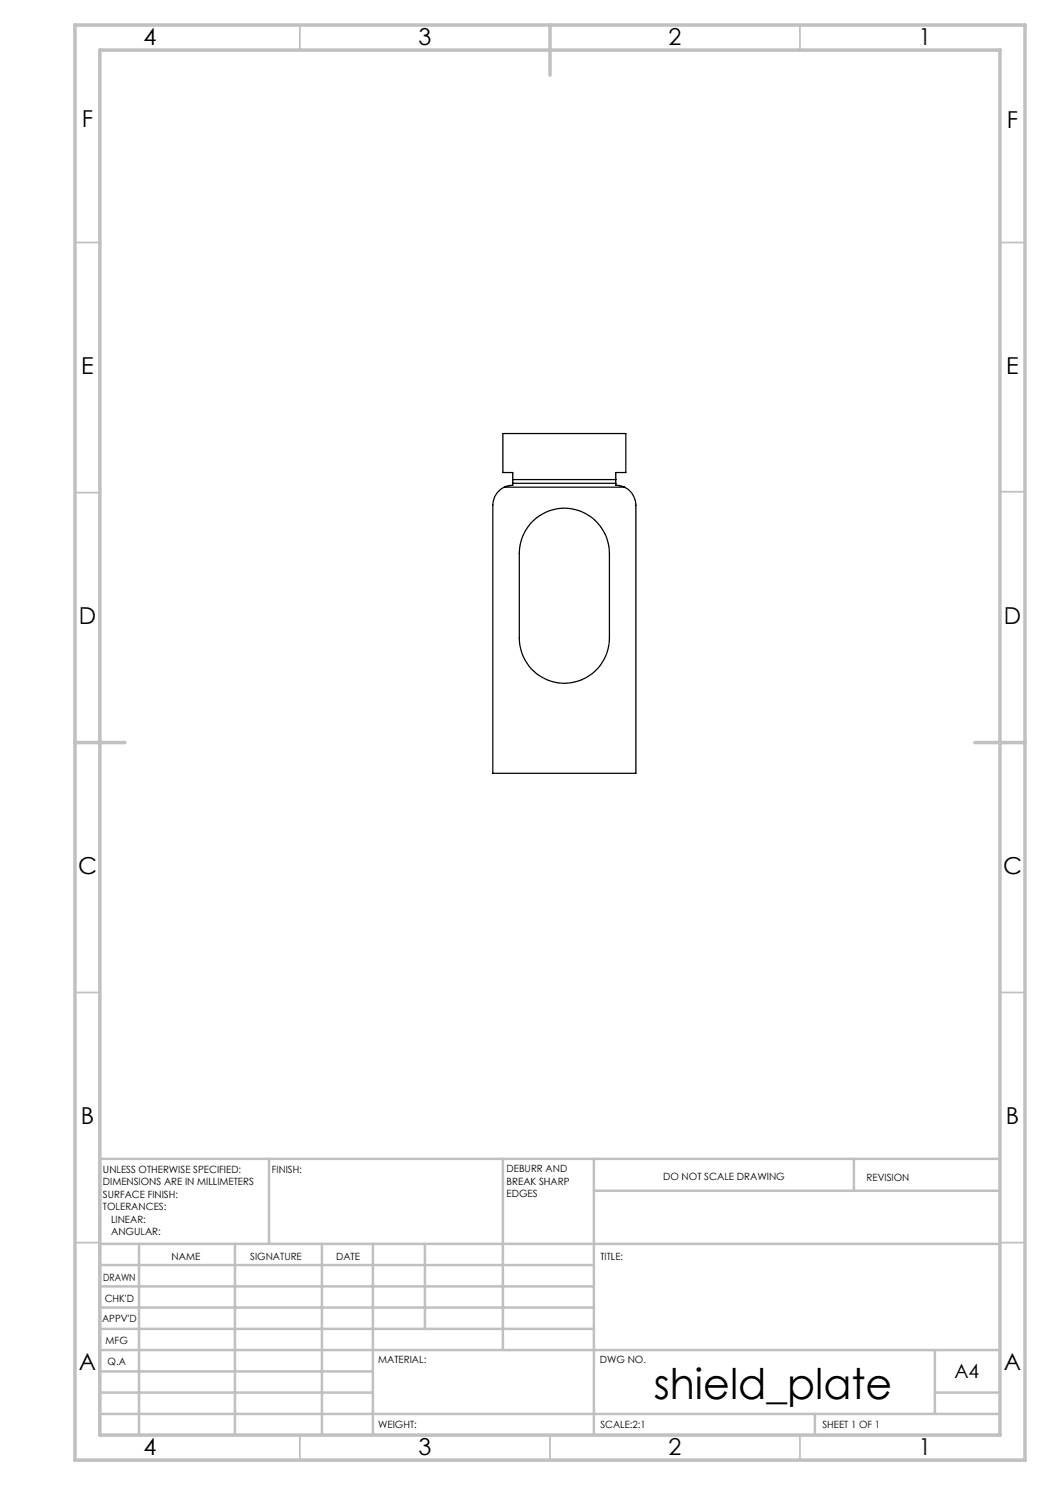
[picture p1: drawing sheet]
<svg xmlns="http://www.w3.org/2000/svg" width="210mm" height="297mm" viewBox="0 0 210 297" stroke-linecap="round" stroke-linejoin="round" font-family="sans-serif">
<g fill="none" stroke="#c0c0c0" stroke-width=".35">
<path d="M60 5v5M160 5v5M15 48.5h5M200 48.5h5M15 98.5h5M200 98.4h5M15 198.5h5M200 198.5h5M15 248.5h5M200 248.5h5M60 287v5M110 287v5"/>
<path d="M160 287v5"/>
</g>
<g fill="none" stroke="#c0c0c0" stroke-width=".5">
<path d="M53.8 231.8v17M100.6 231.8v38.2M118.8 231.8v55.2M118.8 238.2h81.2M170.8 231.8v6.4M200 231.8h-180v55.2M20 248.8h180M20 257.3h98.8M20 253h98.8M27.8 248.8v38.2M47 248.8v38.2M64.4 248.8v38.2"/>
<path d="M74.6 248.8v38.2M85 248.8v17M20 265.8h98.8M20 261.5h98.8M20 278.5h54.6M20 274.3h54.6M20 270h180M187 278.5h13M187 270v12.8M20 282.8h180M163 282.8v4.2"/>
</g>
<path d="M15 5h190v287h-190zM20 10h180v277h-180zM110 5v10M15 148.5h10M195 148.5h10" fill="none" stroke="#c0c0c0" stroke-width=".7"/>
<path d="M100.9 97.4a4.1 4.1 0 0 0-2.3 3.6v53.7h28.6v-53.7a4.1 4.1 0 0 0-2.3-3.6M100.9 97.4l1.7-.4v-2.5h-2v-7.8h24.6v7.8h-2v2.5l1 .2 .7 .2M100.9 97.4h24M102.6 96.7h20.6M102.6 95.9h20.6M106.3 104.5a9 9 0 0 1 9.9-2.2 9 9 0 0 1 5.7 8.4v16.9a9 9 0 0 1-9 9.1 9 9 0 0 1-9-9.1v-16.9a9.1 9.1 0 0 1 2.4-6.2z" fill="none" stroke="#000" stroke-width=".25"/>
<text font-size="8.5" x="130.8" y="279.7">shield_plate</text>
<g font-size="4.7">
<text x="28.7" y="9">4</text>
<text x="83.7" y="9">3</text>
<text x="133.7" y="9">2</text>
<text x="183.7" y="9">1</text>
<text x="16.4" y="25.5">F</text>
<text x="201.4" y="25.5">F</text>
<text x="16.2" y="74.7">E</text>
<text x="201.2" y="74.8">E</text>
<text x="15.8" y="124.7">D</text>
<text x="200.8" y="124.7">D</text>
<text x="15.6" y="174.7">C</text>
<text x="200.6" y="174.7">C</text>
<text x="16.2" y="224.7">B</text>
<text x="201.2" y="224.7">B</text>
<text x="15.8" y="274">A</text>
<text x="200.8" y="274">A</text>
<text x="28.7" y="291">4</text>
<text x="83.7" y="291">3</text>
<text x="133.7" y="291">2</text>
<text x="183.7" y="291">1</text>
</g>
<text font-size="3.9" x="190.9" y="275.5">A4</text>
<g font-size="2">
<text x="20.6" y="234.6">UNLESS OTHERWISE SPECIFIED:</text>
<text x="20.6" y="237.1">DIMENSIONS ARE IN MILLIMETERS</text>
<text x="20.6" y="239.6">SURFACE FINISH:</text>
<text x="54.4" y="234.6">FINISH:</text>
<text x="101.3" y="234.5">DEBURR AND</text>
<text x="101.3" y="237">BREAK SHARP</text>
<text x="101.3" y="239.5">EDGES</text>
<text x="132.6" y="236">DO NOT SCALE DRAWING</text>
<text x="173.3" y="236.2">REVISION</text>
<text x="20.6" y="242.1">TOLERANCES:</text>
<text x="22.2" y="244.6">LINEAR:</text>
<text x="22.2" y="247.1">ANGULAR:</text>
<text x="34.3" y="252">NAME</text>
<text x="50" y="251.9">SIGNATURE</text>
<text x="67.2" y="251.9">DATE</text>
<text x="120.1" y="251.9">TITLE:</text>
<text x="20.6" y="256.1">DRAWN</text>
<text x="20.9" y="260.3">CHK'D</text>
<text x="20.4" y="264.4">APPV'D</text>
<text x="21.1" y="268.8">MFG</text>
<text x="21.5" y="273">Q.A</text>
<text x="75.6" y="272.5">MATERIAL:</text>
<text x="120" y="272.5">DWG NO.</text>
<text x="75.6" y="285.5">WEIGHT:</text>
<text x="120.1" y="285.6">SCALE:2:1</text>
<text x="164.5" y="285.6">SHEET 1 OF 1</text>
</g>
</svg>
